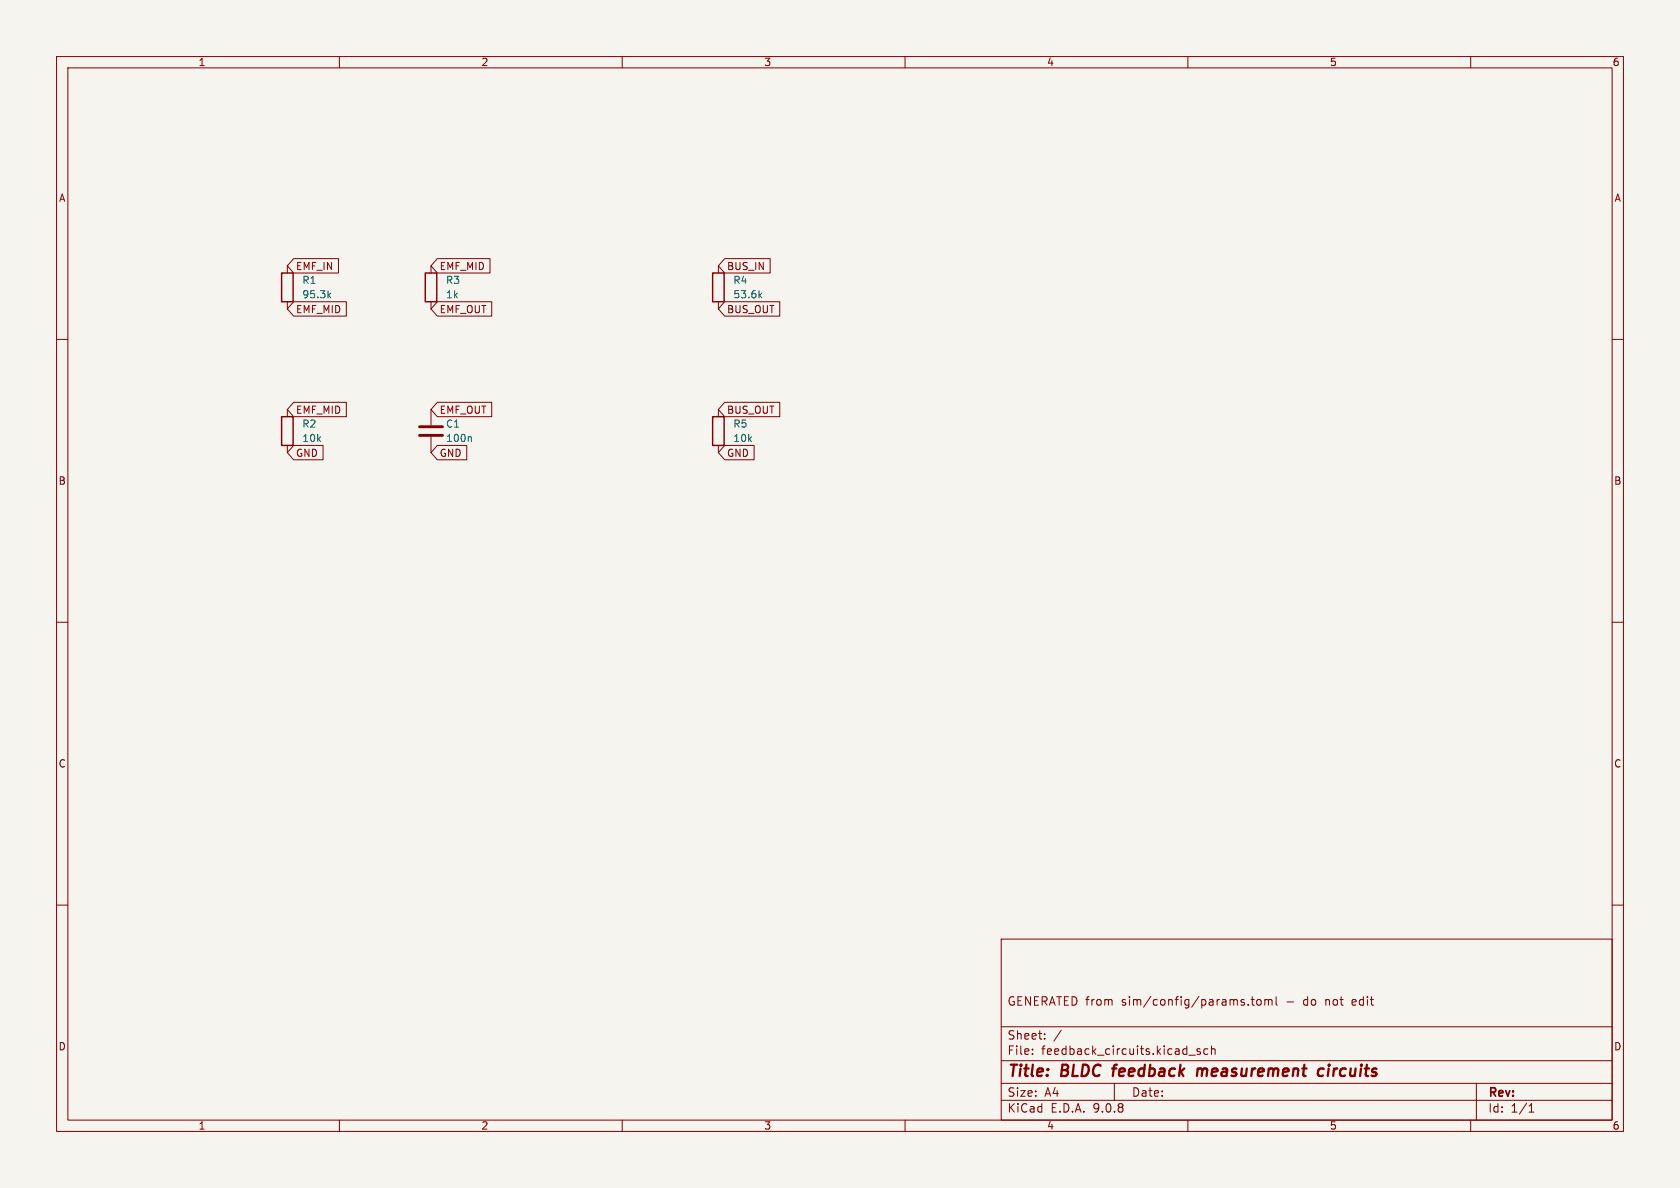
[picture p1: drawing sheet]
<svg xmlns="http://www.w3.org/2000/svg" width="297mm" height="210mm" viewBox="0 0 297 210" stroke-linecap="round" stroke-linejoin="round" font-family="sans-serif">
<path d="M0 0h297v210h-297z" fill="#f5f4ef" stroke="#f5f4ef" stroke-width=".18"/>
<g fill="none" stroke="#840000" stroke-width=".18">
<path d="M10 10h277v190h-277zM12 12h273v186h-273zM60 10v2M110 10v2M160 10v2M210 10v2M260 10v2M50.8 47v1.3M50.8 53.3v1.3M51.9 53.3h9.3v2.6h-9.3l-1.1-1.3zM51.9 45.7h7.9v2.6h-7.9l-1.1-1.3zM76.2 47v1.3"/>
<path d="M76.2 53.3v1.3M77.3 53.3h9.6v2.6h-9.6l-1.1-1.3zM77.3 45.7h9.3v2.6h-9.3l-1.1-1.3zM127 47v1.3M127 53.3v1.3M128.1 53.3h9.8v2.6h-9.8l-1.1-1.3zM128.1 45.7h8.1v2.6h-8.1l-1.1-1.3zM10 60h2M50.8 72.4v1.3M50.8 78.7v1.3M51.9 71.1h9.3v2.6h-9.3l-1.1-1.3zM51.9 78.7h5.2v2.6h-5.2l-1.1-1.3z"/>
<path d="M76.2 72.4v2.8M76.2 77.2v2.8M77.3 78.7h5.2v2.6h-5.2l-1.1-1.3zM77.3 71.1h9.6v2.6h-9.6l-1.1-1.3zM127 72.4v1.3M127 78.7v1.3M128.1 78.7h5.2v2.6h-5.2l-1.1-1.3zM128.1 71.1h9.8v2.6h-9.8l-1.1-1.3zM285 60h2M10 110h2M285 110h2M10 160h2"/>
<path d="M177 166h108v32h-108zM220.7 177.6v.1M221.2 176.7h.5M221.4 176.2v1.3l.3 .2M222.2 176.8l.3-.1 .4 .1 .1 .6-.2 .2-.3 .1-.3-.1zM223.6 176.8l.4-.1 .2 .2M223.6 176.7v1M224.2 176.9l.3-.2 .3 .1 .1 .9M224.2 176.9v.8M225.6 176.2v1.3l.2 .2M285 160h2M60 198v2"/>
<path d="M110 198v2M160 198v2M177 194.5h108M177 191.5h108M177 187.5h108M177 181.5h108M182.5 186.3v.1M182.5 185.5v.1M184.7 183.6v.1M184.7 182.8v.1M187.6 182.1l-1.3 2M197 191.5v3"/>
<path d="M210 198v2M210.2 186.5h1.1M212.2 185.5l-.4-.1-.2 .2 .1 .2 .5 .2v.3h-.6M213.5 185.5l-.4-.1-.3 .3v.4l.2 .2h.5M214.2 185.5l.2-.1 .3 .1 .1 .9M214.2 184.9v1.5M260 198v2M261 191.5v6.5M270.3 196.6h.9M270.3 195.5l.4-.4v1.5"/>
</g>
<path d="M196.6 188.9h.8M196.9 188.5l-.2 1.7M211.8 188.9l-.2 1.3M212.5 189a.57 .57 0 0 0-.8 .1M212.6 189.2l-.2 1M234 189a.66 .66 0 0 0-1 .3v.5l.1 .3 .2 .1 .6-.1M234.9 188.9l-.2 1.3" fill="none" stroke="#840000" stroke-width=".4"/>
<path d="M49.8 48.3h2v5h-2zM75.2 48.3h2v5h-2zM126 48.3h2v5h-2zM49.8 73.7h2v5h-2zM126 73.7h2v5h-2z" fill="none" stroke="#840000" stroke-width=".25"/>
<path d="M74.2 75.4h4M74.2 77h4" fill="none" stroke="#840000" stroke-width=".51"/>
<path d="M58.1 52.2l.4 .4M58.5 51.8l-.5 .5M134.3 52.2l.4 .4M134.7 51.8l-.5 .5M83.1 77.2l.2 .2v.6" fill="none" stroke="#006464" stroke-width=".18"/>
<g font-size="2.8" fill="#840000">
<text x="178" y="190.9">Title:</text>
<text x="187.7" y="190.9">BLDC</text>
<text x="197.6" y="190.9">feedback</text>
<text x="213.3" y="190.9">measurement</text>
<text x="235.5" y="190.9">circuits</text>
</g>
<g font-size="2.1" fill="#840000">
<text x="178" y="178">GENERATED from</text>
<text x="198.3" y="178">sim/config/params.toml</text>
<text x="227.5" y="178">-</text>
<text x="230.7" y="178">do</text>
<text x="234.7" y="178">not</text>
<text x="239.6" y="178">edit</text>
<text x="178" y="184">Sheet:</text>
<text x="178" y="186.7">File:</text>
<text x="184.1" y="186.7">feedback_circuits.kicad_sch</text>
<text x="178" y="196.9">KiCad</text>
<text x="178" y="194.1">Size:</text>
<text x="184.7" y="194.1">A4</text>
<text x="185.7" y="196.9">E.D.A.</text>
<text x="193.3" y="196.9">9.0.8</text>
<text x="200" y="194.1">Date:</text>
<text x="263" y="194.3">Rev:</text>
<text x="263" y="196.9">Id:</text>
<text x="267.1" y="196.9">1/1</text>
</g>
<g font-size="1.8" fill="#840000">
<text x="35" y="11.9">1</text>
<text x="85" y="11.9">2</text>
<text x="135" y="11.9">3</text>
<text x="185" y="11.9">4</text>
<text x="235" y="11.9">5</text>
<text x="285" y="11.9">6</text>
<text x="10.3" y="35.9">A</text>
<text x="285.3" y="35.9">A</text>
<text x="52.2" y="47.9">EMF_IN</text>
<text x="77.6" y="47.9">EMF_MID</text>
<text x="128.4" y="47.9">BUS_IN</text>
<text x="52.2" y="55.6">EMF_MID</text>
<text x="77.6" y="55.6">EMF_OUT</text>
<text x="128.4" y="55.6">BUS_OUT</text>
<text x="52.2" y="73.3">EMF_MID</text>
<text x="77.6" y="73.3">EMF_OUT</text>
<text x="128.4" y="73.3">BUS_OUT</text>
<text x="52.2" y="81">GND</text>
<text x="77.6" y="81">GND</text>
<text x="128.4" y="81">GND</text>
<text x="10.3" y="85.9">B</text>
<text x="285.3" y="85.9">B</text>
<text x="10.3" y="135.9">C</text>
<text x="285.3" y="135.9">C</text>
<text x="10.3" y="185.9">D</text>
<text x="285.3" y="185.9">D</text>
<text x="35" y="199.9">1</text>
<text x="85" y="199.9">2</text>
<text x="135" y="199.9">3</text>
<text x="185" y="199.9">4</text>
<text x="235" y="199.9">5</text>
<text x="285" y="199.9">6</text>
</g>
<g font-size="1.8" fill="#006464">
<text x="53.3" y="50.4">R1</text>
<text x="53.3" y="52.9">95.3k</text>
<text x="78.7" y="50.4">R3</text>
<text x="78.7" y="52.9">1k</text>
<text x="129.5" y="50.4">R4</text>
<text x="129.5" y="52.9">53.6k</text>
<text x="53.3" y="75.8">R2</text>
<text x="78.7" y="75.8">C1</text>
<text x="129.5" y="75.8">R5</text>
<text x="53.3" y="78.3">10k</text>
<text x="78.7" y="78.3">100n</text>
<text x="129.5" y="78.3">10k</text>
</g>
</svg>
